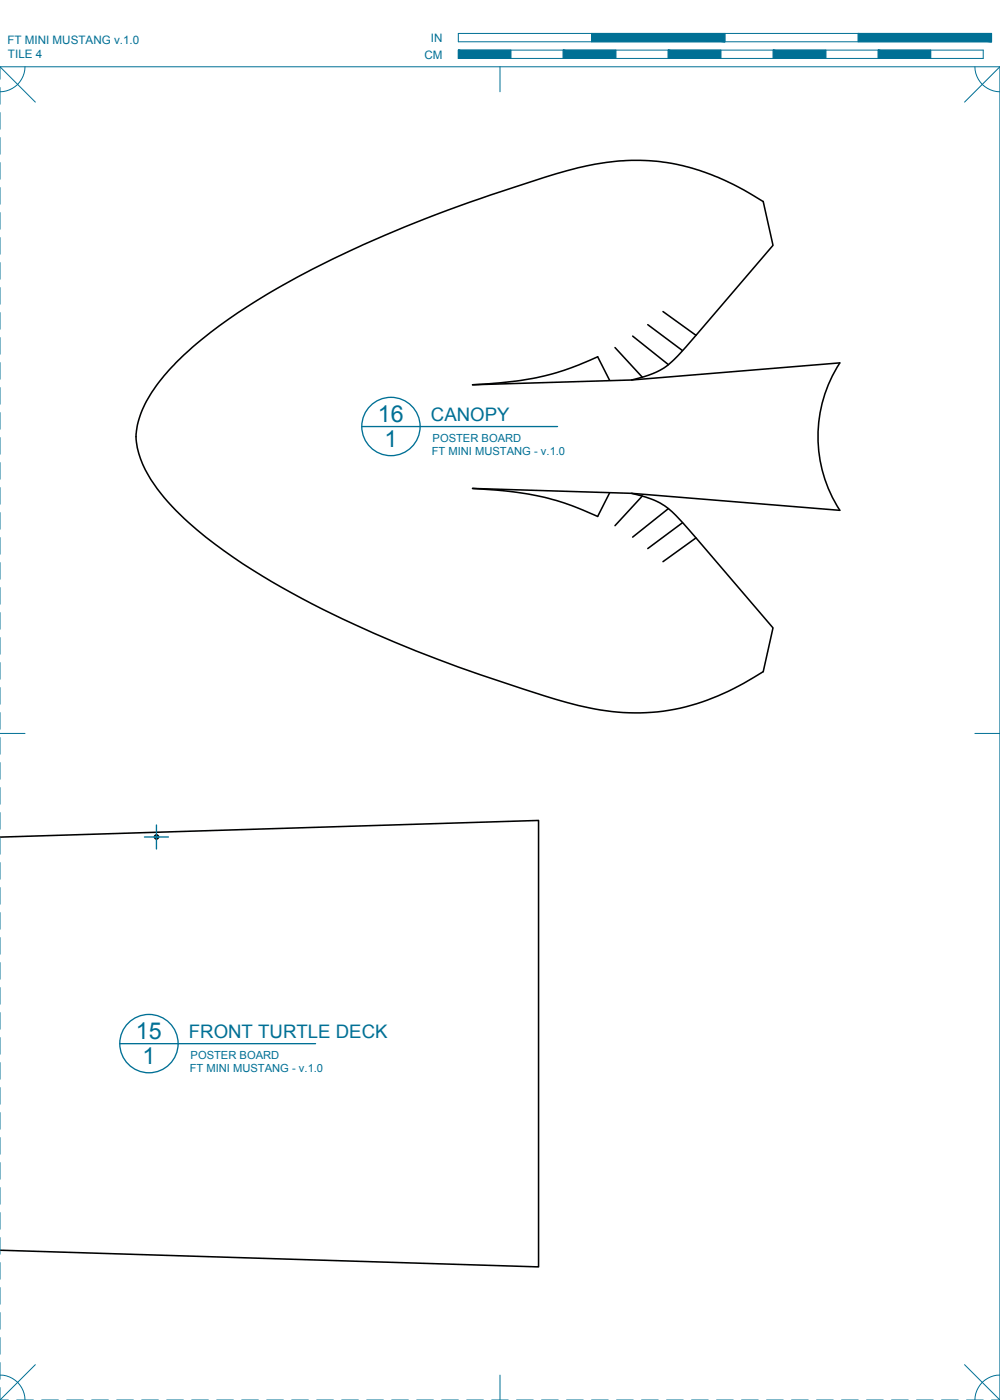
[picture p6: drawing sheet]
<svg xmlns="http://www.w3.org/2000/svg" width="190mm" height="267mm" viewBox="0 0 190 267" stroke-linecap="round" stroke-linejoin="round" font-family="sans-serif">
<!-- layer: 01 CUT -->
<g fill="none" stroke="#000" stroke-width=".3">
<path d="M126.3 59.4l6.3 4.5 14.7-17.2-1.9-8.3a44.4 44.4 0 0 0-22.9-7.8 53.2 53.2 0 0 0-18.6 3.1 275.4 275.4 0 0 0-42.5 16.7 115.2 115.2 0 0 0-26.3 17.2 31.8 31.8 0 0 0-8.3 11.3 11.5 11.5 0 0 0 .4 9.5 37 37 0 0 0 10.3 12.5 135.5 135.5 0 0 0 29.7 17.9 298.4 298.4 0 0 0 42.9 15.6 40.7 40.7 0 0 0 31.6-4.2l3.7-2.2 1.9-8.4-14.7-17.1-6.3 4.5M116.1 72.4l-2.2-4.4a52.5 52.5 0 0 1-20.8 5.1l-3.1 .2 30.3-.9 39.7-3.3a25.8 25.8 0 0 0 0 28.1l-39.7-3.2-30.3-1a61.9 61.9 0 0 1 17.4 2.8l6.5 2.6 2.2-4.5M117.2 66.2l5.2 5.7M120.5 64l6.8 5.5M123.4 61.8l6.6 5M132.6 63.9l-1.3 1.4a19.6 19.6 0 0 1-5.5 5.2l-2.3 1-3.2 .9M120.3 94a14.8 14.8 0 0 1 9.8 5.6l2.5 2.9M122.4 94.5l-5.2 5.6M127.3 96.9l-6.8 5.4M130 99.6l-6.6 4.9M0 159.5l102.6-3.2v85l-102.6-3.1"/>
<circle cx="29.8" cy="159.4" r=".39"/>
</g>
<!-- layer: 24 DIMENSIONS -->
<g fill="none" stroke="#007095" stroke-width=".25">
<path d="M68.9 81.3h37.3M27.5 159.4h4.6M29.8 157.2v4.5M22.8 198.8h37.3"/>
<circle cx="74.5" cy="81.2" r="5.6"/>
<circle cx="28.4" cy="198.8" r="5.6"/>
</g>
<!-- layer: 22 TILED -->
<g fill="none" stroke="#007095" stroke-width=".19">
<path d="M0 12.7l6.7 6.8M0 16.7v3.2M4.8 12.7a4.8 4.8 0 0 1-4.8 4.8M87.3 6.4h101.6v1.6h-101.6zM87.3 9.5h100v1.6h-100zM95.2 12.7v4.8M97.3 9.5v1.6M107.3 9.5v1.6M112.7 6.4v1.6M117.3 9.5v1.6M127.3 9.5v1.6M137.3 9.5v1.6"/>
<path d="M138.1 6.4v1.6M147.3 9.5v1.6M157.3 9.5v1.6M163.5 6.4v1.6M167.3 9.5v1.6M177.3 9.5v1.6M185.7 12.7a4.8 4.8 0 0 0 4.8 4.8M190.5 12.7h-190.5v2.4M190.5 12.7l-6.8 6.8M190.5 12.7v254M0 21.4v3.2M0 26.2v3.2"/>
<path d="M0 31v3.1M0 35.7v3.2M0 40.5v3.2M0 45.3v3.1M0 50v3.2M0 54.8v3.2M0 59.5v3.2M0 64.3v3.2M0 69.1v3.1M0 73.8v3.2M0 78.6v3.2M0 83.4v3.1"/>
<path d="M0 88.1v3.2M0 92.9v3.2M0 97.6v3.2M0 102.4v3.2M0 107.2v3.1M0 111.9v3.2M0 116.7v3.2M0 139.7h4.8M0 121.5v3.1M0 126.2v3.2M0 131v3.2M0 135.7v3.2"/>
<path d="M185.7 139.7h4.8M0 140.5v3.2M0 145.3v3.1M0 150v3.2M0 154.8v3.2M0 159.6v3.1M0 164.3v3.2M0 169.1v3.2M0 173.8v3.2M0 178.6v3.2M0 183.4v3.1M0 188.1v3.2"/>
<path d="M0 192.9v3.2M0 197.7v3.1M0 202.4v3.2M0 207.2v3.2M0 211.9v3.2M0 216.7v3.2M0 221.5v3.1M0 226.2v3.2M0 231v3.2M0 235.8v3.1M0 240.5v3.2M0 245.3v3.2"/>
<path d="M0 250v3.2M0 254.8v3.2M0 259.6v3.1M6.7 260l-6.7 6.7M183.7 260l6.8 6.7M0 262a4.7 4.7 0 0 1 4.8 4.7M0 264.3v2.4M0 266.7h1.6M3.2 266.7h3.1M7.9 266.7h3.2M12.7 266.7h3.2M17.5 266.7h3.1"/>
<path d="M22.2 266.7h3.2M27 266.7h3.2M31.7 266.7h3.2M36.5 266.7h3.2M41.3 266.7h3.1M46 266.7h3.2M50.8 266.7h3.2M55.6 266.7h3.1M60.3 266.7h3.2M65.1 266.7h3.2M69.8 266.7h3.2M74.6 266.7h3.2"/>
<path d="M79.4 266.7h3.1M84.1 266.7h3.2M88.9 266.7h3.2M93.7 266.7h3.1M95.2 262v4.7M98.4 266.7h3.2M103.2 266.7h3.1M107.9 266.7h3.2M112.7 266.7h3.2M117.5 266.7h3.1M122.2 266.7h3.2M127 266.7h3.2"/>
<path d="M131.7 266.7h3.2M136.5 266.7h3.2M141.3 266.7h3.1M146 266.7h3.2M150.8 266.7h3.2M155.6 266.7h3.1M160.3 266.7h3.2M165.1 266.7h3.2M169.8 266.7h3.2M174.6 266.7h3.2M179.4 266.7h3.1M184.1 266.7h3.2"/>
<path d="M188.9 266.7h1.6M190.5 262a4.7 4.7 0 0 0-4.8 4.7"/>
</g>
<g fill="#007095" stroke="#007095" stroke-width=".19">
<path d="M163.5 6.4l25.4 1.6v-1.6zM163.5 6.4l25.4 1.6h-25.4z"/>
<path d="M112.7 6.4l25.4 1.6v-1.6zM112.7 6.4l25.4 1.6h-25.4z"/>
<path d="M167.3 9.5l10 1.6v-1.6zM167.3 9.5l10 1.6h-10z"/>
<path d="M147.3 9.5l10 1.6v-1.6zM147.3 9.5l10 1.6h-10z"/>
<path d="M127.3 9.5l10 1.6v-1.6zM127.3 9.5l10 1.6h-10z"/>
<path d="M107.3 9.5l10 1.6v-1.6zM107.3 9.5l10 1.6h-10z"/>
<path d="M87.3 9.5l10 1.6v-1.6zM87.3 9.5l10 1.6h-10z"/>
</g>
<g font-size="4.4" fill="#007095">
<text x="72" y="80.5">16</text>
<text x="73.2" y="85.2">1</text>
<text x="25.9" y="198">15</text>
<text x="27.1" y="202.8">1</text>
</g>
<g font-size="3.5" fill="#007095">
<text x="82.1" y="80.2">CANOPY</text>
<text x="36" y="197.7">FRONT TURTLE DECK</text>
</g>
<g font-size="2.2" fill="#007095">
<text x="1.4" y="8.5">FT MINI MUSTANG v.1.0</text>
<text x="1.5" y="11.1">TILE 4</text>
<text x="80.8" y="11.2">CM</text>
<text x="82.1" y="8">IN</text>
</g>
<g font-size="2.1" fill="#007095">
<text x="82.2" y="86.8">FT MINI MUSTANG - v.1.0</text>
<text x="82.4" y="84.2">POSTER BOARD</text>
<text x="36.3" y="201.7">POSTER BOARD</text>
<text x="36.1" y="204.3">FT MINI MUSTANG - v.1.0</text>
</g>
</svg>
